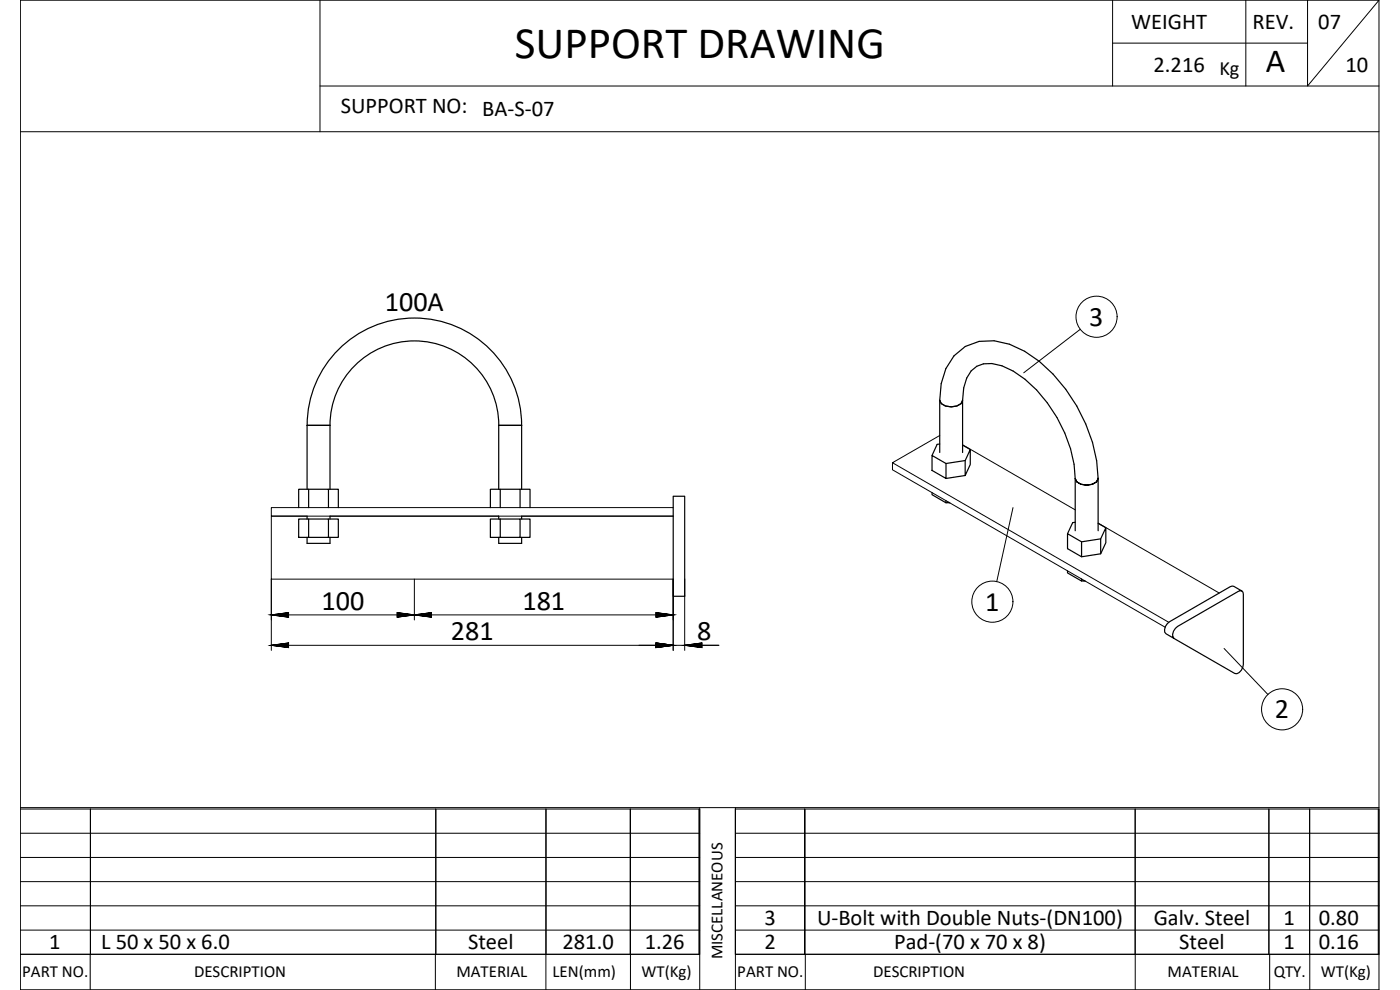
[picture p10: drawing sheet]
<svg xmlns="http://www.w3.org/2000/svg" width="420mm" height="297mm" viewBox="0 0 420 297" stroke-linecap="round" stroke-linejoin="round" font-family="sans-serif">
<g fill="none" stroke="#000" stroke-width=".36">
<path d="M92.2 127.6a32.2 32.2 0 0 1 32.2-32.2 32.2 32.2 0 0 1 32.1 32.2M99 127.6a25.3 25.3 0 0 1 25.4-25.3 25.3 25.3 0 0 1 25.3 25.3M99 127.6h-6.8v19.2M99 127.6v19.2M149.7 127.6h6.8M149.7 127.6v19.2M156.5 127.6v19.2M279.7 136.7l4.2 2.4v4.5l-4.2-2.5zM282 120.1l.5 1a5 5 0 0 0 5.9 0l.5-1M282 120.1l.5-5a14.5 14.5 0 0 1 15.8-12.9 30 30 0 0 1 17.8 10.1 48.8 48.8 0 0 1 13.5 31.3M282 133.2l-.8 .1-1.5 3.4M282 120.1v15.7"/>
<path d="M288.9 120.1l.3-3.7a7.9 7.9 0 0 1 5.9-7.2l2.6-.1a23.4 23.4 0 0 1 13.4 7.9 41.8 41.8 0 0 1 11.6 26.6M288.9 120.1v15.7M288.9 133.5l2.3 1.4M289.7 138.2l-5.8 .9M291.2 134.9v4.5l-1.5 3.3v-4.5zM89.6 152.3v-5.5h3v5.5M89.6 155.7h3v5.5h-3zM92.2 154.9v.8M92.6 146.8h6v5.5M92.6 155.7h6v5.5h-6M98.6 146.8h2.9v5.5M98.6 155.7h2.9v5.5h-2.9"/>
<path d="M99 154.9v.8M147.2 155.7h2.9v5.5h-2.9zM147.2 152.3v-5.5h2.9v5.5M149.7 154.9v.8M150.1 155.7h6v5.5h-6M150.1 146.8h6v5.5M156.1 155.7h3v5.5h-3M156.1 146.8h3v5.5M156.5 154.9v.8M202 148.9h3.5v30h-3.5zM279.7 147.8v.6l4.2 2.5v-.7M284.4 150.8l.7 .1"/>
<path d="M284.8 150.7l-.9 .2M289.7 142.7l-5.8 .9M322.7 143.6l.5 1a4.9 4.9 0 0 0 5.9 0l.5-1-.5 1a4.9 4.9 0 0 1-5.9 0zM322.7 156.7l-.8 .1-1.5 3.3M322.7 143.6v15.6M329.5 143.4l.1 .2M329.6 143.6v15.6M329.6 157l2.3 1.4M92.2 161.2v1.8h6.8v-1.8M149.7 161.2v1.8h6.8v-1.8M320.4 171.3v.6l4.2 2.4v-.6M320.4 160.1l4.2 2.5v4.5l-4.2-2.5z"/>
<path d="M324.6 162.6l5.7-.9v4.5l-5.7 .9M325 174.3l.8 .1M325.4 174.2l-.8 .1M330.3 161.7l1.6-3.3v4.4l-1.6 3.4M372.7 177.3l.3 .4 .1 .6v21a3.1 3.1 0 0 1-1.9 2.8h-.6l-18.3-10.5M350.3 187.1l.7-.6 18.2-10.5 1.1-.1 2.4 1.4-1.1 .1-18.2 10.5a3.1 3.1 0 0 0-1.4 3.2l.3 .5-2.4-1.5a2.21 2.21 0 0 1 .4-3z"/>
</g>
<g fill="none" stroke="#000" stroke-width=".3">
<path d="M96 .1v39.4M333.9 12.9h58.5M333.9 .1v25.7M373.9 .1v25.7M392.4 .1v25.7l21.5-25.7h-407.8v296.9h407.8M413.9 .1v296.9M6.1 39.5h407.8M96 25.8h317.9M324.2 98.8l-17 13.1M267.8 138.8v2.2l81.9 47.2M282 130.7l-14.2 8.1 83 47.9M288.9 133.5l33.8 19.5"/>
<path d="M92.2 154.9h-10.8v18.9h120.6v21.3M99 154.9h50.7M202 152.3h-120.6v2.6h120.6h-45.5M304 152.3l-4.9 22.2M329.6 157l36.3 20.9M81.4 173.8v21.3M124.4 173.8v12.2M205.5 173.8v21.3M81.4 193.6h134.4M81.4 184.5h120.6M367.4 194.6l13.1 13.8M6.1 242.7h203.9v43.6h-203.9h203.9"/>
<path d="M6.1 257.3h203.9M6.1 250h203.9M6.1 242.3h407.8M27.1 242.7v43.6v-43.6M130.8 242.7v43.6M163.9 242.7l-.1 54.3M189.2 242.7v43.6v-43.6M209.8 242.7v43.6M210 242.3v54.7M220.7 242.7h193.2v43.6h-193.2zM220.7 257.3h193.2M220.7 250h193.2"/>
<path d="M220.7 242.3v54.7M241.5 242.7v43.6v-43.6M340.7 242.7v54.3M380.8 242.7v43.6M393 242.7l.1 54.3M413.6 242.7v43.6M6.1 279.1h203.9M6.1 271.8h203.9M6.1 264.5h203.9M220.7 279.1h193.2M220.7 271.8h193.2M220.7 264.5h193.2"/>
<path d="M6.1 297h407.8M27.1 286.3v10.7M130.7 286.3v10.7M189.2 286.3v10.7M220.7 286.3h193.2M241.7 286.3v10.7M381 286.3v10.7"/>
<circle cx="329.1" cy="95" r="6.2"/>
<circle cx="297.8" cy="180.5" r="6.2"/>
<circle cx="384.8" cy="212.8" r="6.2"/>
</g>
<text font-size="13.5" x="154.5" y="17.3">SUPPORT DRAWING</text>
<text font-size="10.1" x="379.9" y="21.7">A</text>
<g font-size="8.5">
<text x="115.5" y="93.3">100A</text>
<text x="326.9" y="97.7">3</text>
<text x="96.5" y="183">100</text>
<text x="156.8" y="183">181</text>
<text x="295.7" y="183.2">1</text>
<text x="135.3" y="192.1">281</text>
<text x="209.2" y="192.1">8</text>
<text x="382.6" y="215.5">2</text>
</g>
<g font-size="6.8">
<text x="339.5" y="8.7">WEIGHT</text>
<text x="375.9" y="8.8">REV.</text>
<text x="395.6" y="8.6">07</text>
<text x="346.2" y="21.5">2.216</text>
<text x="403.8" y="21.5">10</text>
<text x="102.3" y="33.9">SUPPORT NO: BA-S-07</text>
<text x="229.4" y="277.6">3</text>
<text x="245.2" y="277.6">U-Bolt with Double Nuts-(DN100)</text>
<text x="346.2" y="277.6">Galv. Steel</text>
<text x="385.2" y="277.6">1</text>
<text x="395.8" y="277.6">0.80</text>
<text x="14.8" y="284.8">1</text>
<text x="30.4" y="284.8">L 50 x 50 x 6.0</text>
<text x="140.5" y="284.8">Steel</text>
<text x="168.8" y="284.8">281.0</text>
<text x="193.5" y="284.8">1.26</text>
<text x="229.4" y="284.8">2</text>
<text x="268.3" y="284.8">Pad-(70 x 70 x 8)</text>
<text x="353.9" y="284.8">Steel</text>
<text x="385.2" y="284.8">1</text>
<text x="395.8" y="284.8">0.16</text>
</g>
<text font-size="6.1" x="366" y="22.6">Kg</text>
<g font-size="5.1">
<text x="216.8" y="287.9" transform="rotate(-90 216.8 287.9)">MISCELLANEOUS</text>
<text x="6.7" y="293.2">PART NO.</text>
<text x="58.2" y="293.2">DESCRIPTION</text>
<text x="137" y="293.2">MATERIAL</text>
<text x="165.8" y="293.2">LEN(mm)</text>
<text x="192.5" y="293.2">WT(Kg)</text>
<text x="221.3" y="293.2">PART NO.</text>
<text x="262" y="293.2">DESCRIPTION</text>
<text x="350.4" y="293.2">MATERIAL</text>
<text x="382.2" y="293.2">QTY.</text>
<text x="396.4" y="293.2">WT(Kg)</text>
</g>
<g font-size="4.4">
<text x="80.1" y="195.4">281</text>
<text x="190.5" y="195.4">8</text>
</g>
<g font-size="4">
<text x="80.1" y="186.3">100</text>
<text x="123.1" y="186.3">181</text>
</g>
</svg>
